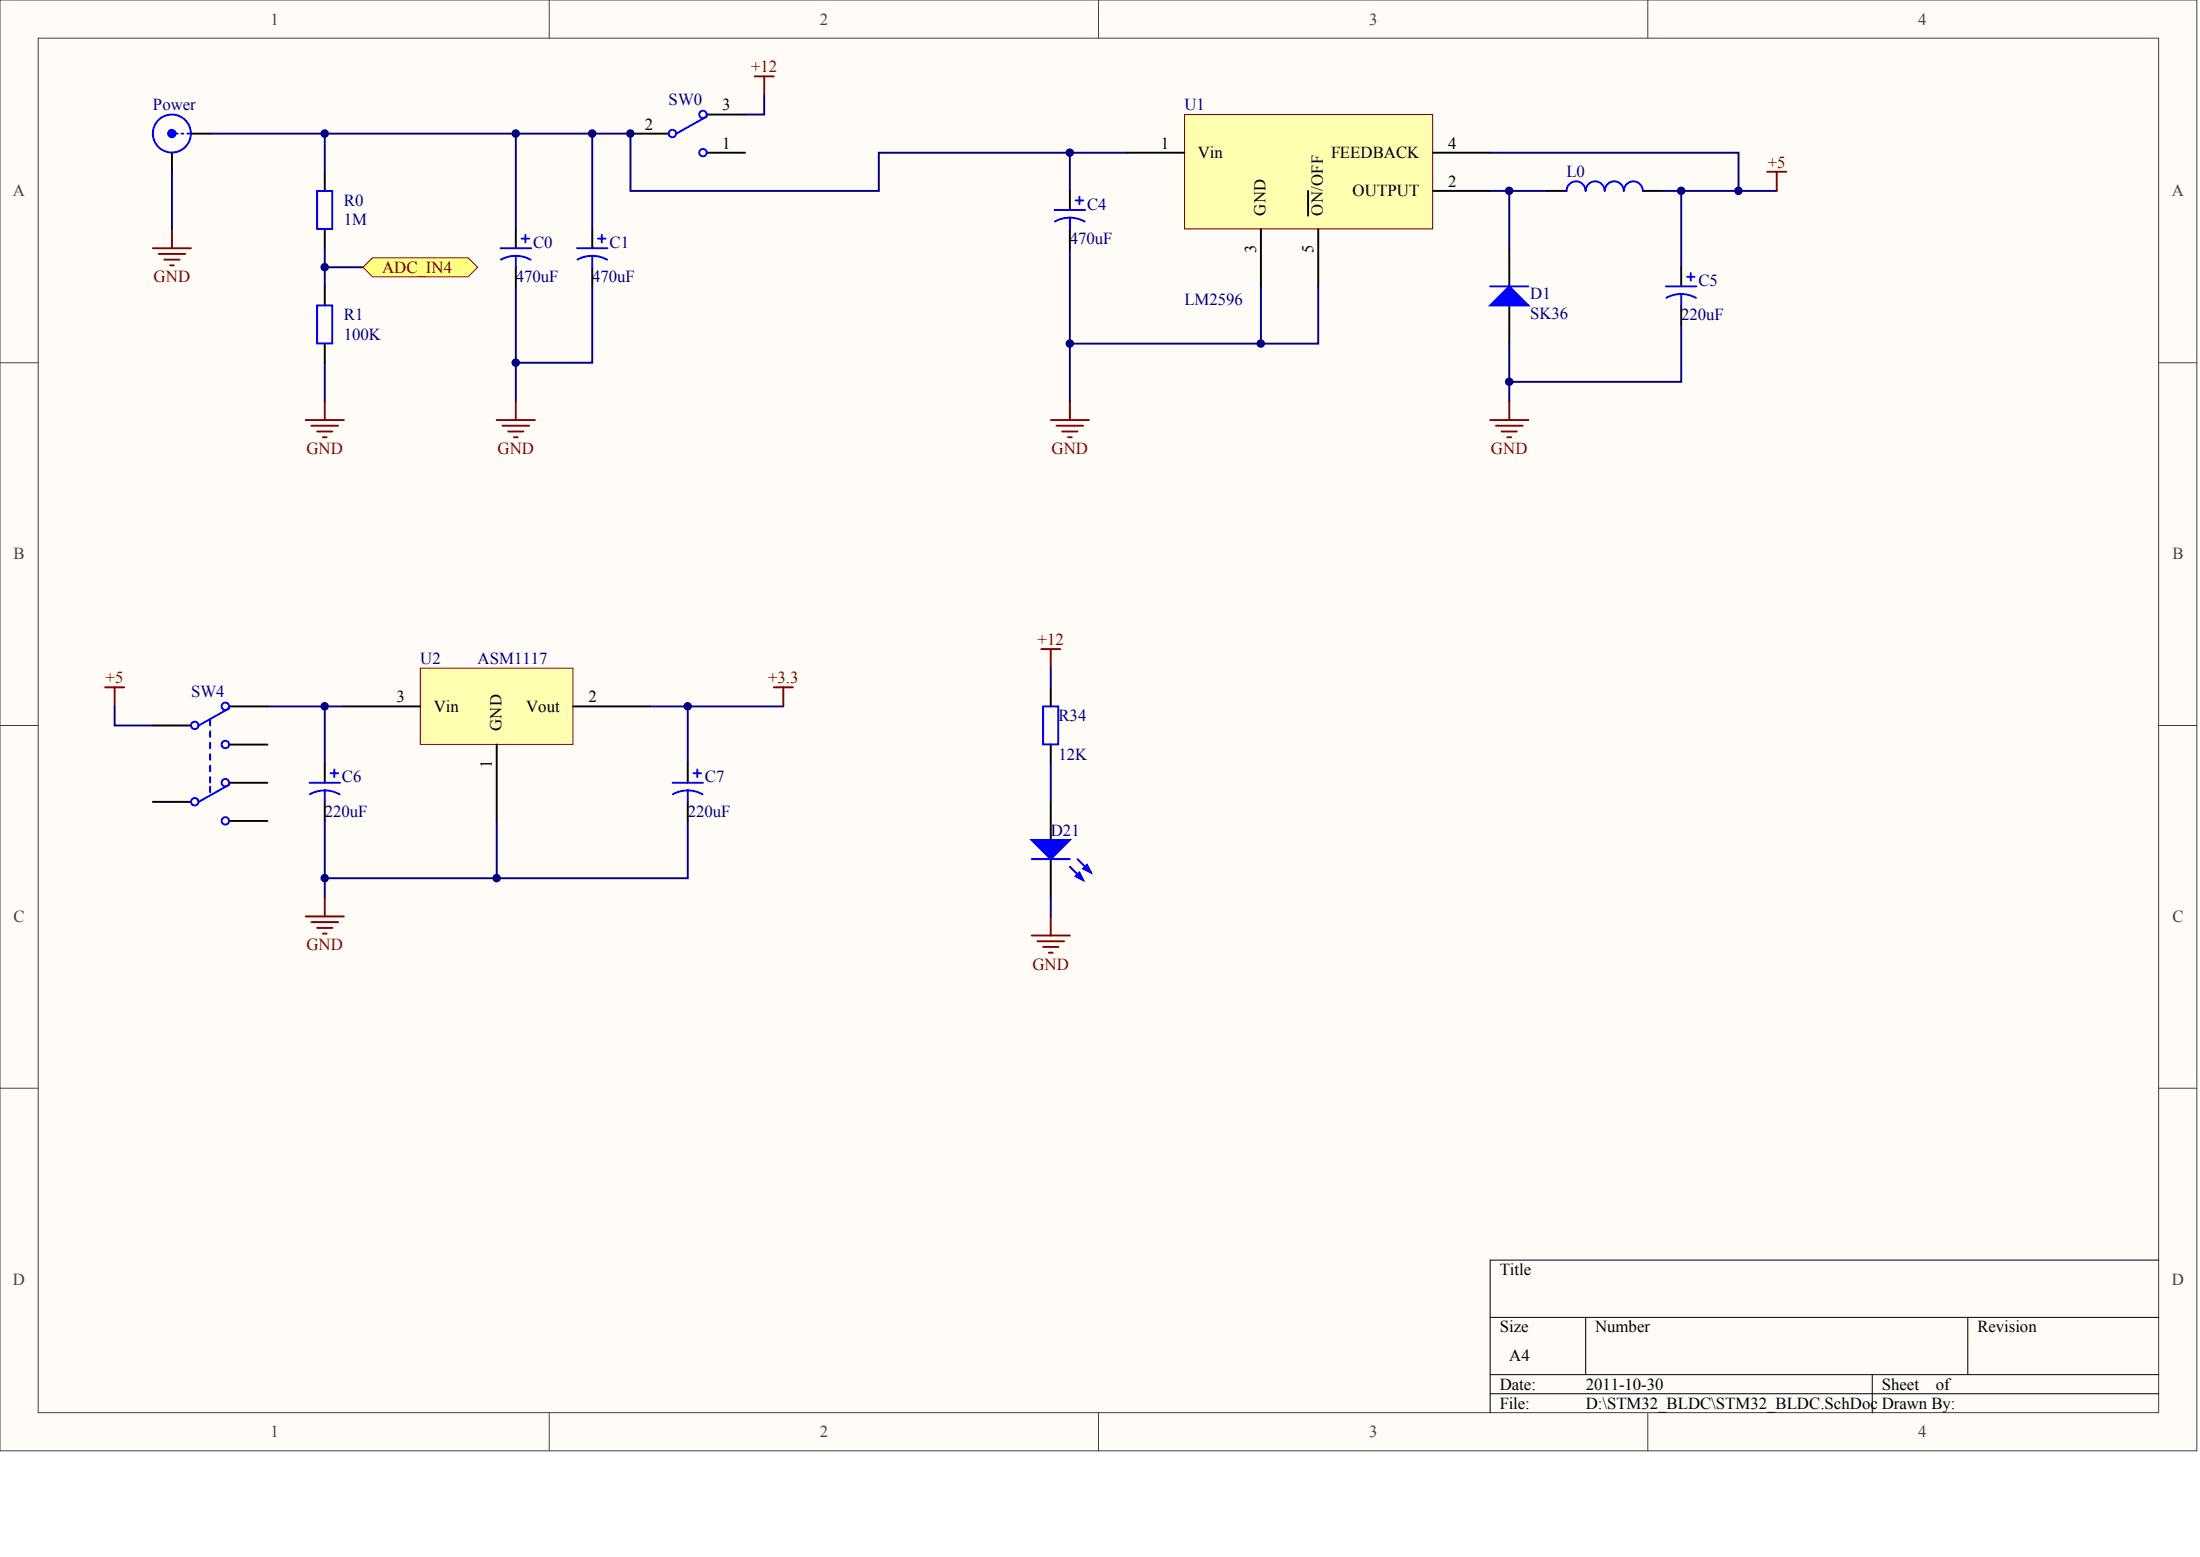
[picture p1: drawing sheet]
<svg xmlns="http://www.w3.org/2000/svg" width="840mm" height="594mm" viewBox="0 0 840 594" stroke-linecap="round" stroke-linejoin="round" font-family="sans-serif">
<g fill="#fffcf8" stroke="#404040" stroke-width=".38">
<path d="M0 0h838.4v553.6h-838.4z"/>
<path d="M14.6 14.6h809.2v524.4h-809.2z"/>
</g>
<path d="M209.6 0v14.6M419.2 0v14.6M628.9 0v14.6M0 138.4h14.6M823.9 138.4h14.6M0 276.8h14.6M823.9 276.8h14.6M0 415.2h14.6M823.9 415.2h14.6M209.6 539.1v14.5M419.2 539.1v14.5M628.9 539.1v14.5" fill="none" stroke="#404040" stroke-width=".38"/>
<path d="M823.9 480.8h-255.2v58.3M568.7 502.6h255.2M605.2 502.6v21.9M751 502.6v21.9M568.7 524.5h255.2M568.7 531.8h255.2M714.5 524.5v14.6" fill="none" stroke="#000" stroke-width=".38"/>
<path d="M123.9 65.6v7.2M123.9 87.4v7.3M123.9 109.3v7.3M123.9 131.1v7.3" fill="none" stroke="#000" stroke-width=".73"/>
<path d="M121 72.8h5.8v14.5h-5.8zM121 116.6h5.8v14.4h-5.8z" fill="none" stroke="#00f" stroke-width=".73"/>
<g fill="none" stroke="#800000" stroke-width=".73">
<path d="M288 29.1h7.3M291.6 29.1v7.3M58.3 94.7h14.6M60.5 96.9h10.2M62.7 99.1h5.8M65.6 87.4v7.3M64.9 101.3h1.4M123.9 153v7.3M196.9 153v7.3M116.7 160.3h14.5M118.8 162.4h10.3M121 164.6h5.9"/>
<path d="M123.2 166.8h1.5M189.6 160.3h14.6M191.8 162.4h10.2M193.9 164.6h5.9M196.1 166.8h1.5"/>
</g>
<path d="M123.9 51v14.6M196.9 51v36.4M123.9 94.7v14.6M123.9 102h14.6M196.9 109.3v43.7M123.9 138.4v14.6" fill="none" stroke="#000080" stroke-width=".73"/>
<path d="M138.5 102l3.7-3.7h36.4l3.7 3.7-3.7 3.6h-36.4z" fill-rule="evenodd" fill="#ffff80" stroke="#800000" stroke-width=".38"/>
<path d="M408.3 58.3v14.5M568.7 58.3h94.8v14.5M568.7 72.8h7.3v21.9M576 72.8h14.6M634.3 72.8h43.8M641.6 72.8v29.2M408.3 94.7v58.3M481.2 109.3v21.8h-72.9M503.1 109.3v21.8h-21.9M576 131.1v21.9M641.6 123.8v21.9h-65.6" fill="none" stroke="#000080" stroke-width=".73"/>
<path d="M674.4 65.6h7.3M678.1 65.6v7.2M408.3 153v7.3M576 153v7.3M401 160.3h14.6M403.2 162.4h10.2M405.4 164.6h5.8M407.6 166.8h1.4M568.7 160.3h14.6M570.9 162.4h10.2M573.1 164.6h5.8M575.3 166.8h1.4" fill="none" stroke="#800000" stroke-width=".73"/>
<path d="M160.4 255h58.3v29h-58.3z" fill="#ffffb0" stroke="#800000" stroke-width=".38"/>
<g fill="none" stroke="#000" stroke-width=".73">
<path d="M65.6 58.3v7.3M72.9 51h7.3M240.6 51h14.6M269.8 43.7h14.6M269.8 58.3h14.6M408.3 72.8v7.3M590.6 72.8h7.3M627 72.8h7.3M196.9 87.4v7.3M226 87.4v7.3M408.3 87.4v7.3M576 94.7v14.6"/>
<path d="M196.9 102v7.3M226 102v7.3M576 116.6v14.5M641.6 102v7.3M641.6 116.6v7.2M58.3 276.8h14.6M87.5 269.5h14.6M131.2 269.5h29.2M218.7 269.5h29.2M87.5 284.1h14.6M87.5 298.7h14.6M123.9 291.4v7.3"/>
<path d="M189.6 284.1v29.1M58.3 306h14.6M87.5 313.2h14.6M123.9 306v7.2"/>
</g>
<path d="M40.1 262.2h7.3M43.7 262.2v7.3M295.3 262.2h7.3M298.9 262.2v7.3M116.7 349.7h14.5M118.8 351.9h10.3M121 354h5.9M123.2 356.2h1.5M123.9 342.4v7.3" fill="none" stroke="#800000" stroke-width=".73"/>
<g fill="none" stroke="#000080" stroke-width=".73">
<path d="M291.6 36.4v7.3h-7.2M80.2 51h160.4v21.8h94.8v-14.5h94.8M226 51v36.4M65.6 65.6v21.8M226 109.3v29.1h-29.1M43.7 269.5v7.3h14.6M102.1 269.5h29.1M123.9 269.5v21.9M247.9 269.5h51M262.5 269.5v21.9M123.9 313.2v29.2M189.6 313.2v21.9h-65.7"/>
<path d="M262.5 313.2v21.9h-72.9"/>
</g>
<g fill="none" stroke="#00f" stroke-width=".73">
<path d="M67.1 51h.7M69.3 51h.7M71.5 51h.7M269.8 44.4l-11.7 6.6M410.5 76.5h2.9M411.9 75v2.9M605.1 72.8a3.6 3.6 0 0 0-3.6-3.6 3.6 3.6 0 0 0-3.6 3.6M612.4 72.8a3.6 3.6 0 0 0-3.6-3.6 3.6 3.6 0 0 0-3.6 3.6M619.7 72.8a3.6 3.6 0 0 0-3.6-3.6 3.6 3.6 0 0 0-3.6 3.6M627 72.8a3.6 3.6 0 0 0-3.6-3.6 3.6 3.6 0 0 0-3.7 3.6M191 94.7h11.7M196.9 97.6a11.6 11.6 0 0 1 5.6 1.5"/>
<path d="M196.9 97.6a11.6 11.6 0 0 0-5.7 1.5M196.9 97.6v4.4M199 91.1h3M200.5 89.6v2.9M220.2 94.7h11.7M226 97.6a11.6 11.6 0 0 1 5.7 1.5M226 97.6a11.6 11.6 0 0 0-5.7 1.5M226 97.6v4.4M228.2 91.1h2.9M229.7 89.6v2.9M402.5 80.1h11.6M408.3 83a11.6 11.6 0 0 1 5.7 1.5"/>
<path d="M408.3 83a11.6 11.6 0 0 0-5.7 1.5M408.3 83v4.4M568.7 109.3h14.6M635.8 109.3h11.7M641.6 112.2a11.6 11.6 0 0 1 5.7 1.5M641.6 112.2a11.6 11.6 0 0 0-5.7 1.4M641.6 112.2v4.4M643.8 105.6h2.9M645.3 104.2v2.9M80.2 274.6v2.2M80.2 279v2.2M87.5 270.3l-11.7 6.5"/>
<path d="M80.2 283.4v2.2M80.2 287.7v2.2M80.2 292.1v2.2M80.2 296.5v2.2M87.5 299.4l-11.7 6.6M118.1 298.7h11.7M126.1 295h3M127.6 293.6v2.9M80.2 300.1v2.2M123.9 301.6a11.6 11.6 0 0 1 5.7 1.5M123.9 301.6a11.6 11.6 0 0 0-5.6 1.4M123.9 301.6v4.4"/>
<circle cx="65.6" cy="51" r="7.3"/>
<circle cx="256.6" cy="51" r="1.42"/>
<circle cx="268.3" cy="58.2" r="1.42"/>
<circle cx="268.3" cy="43.7" r="1.42"/>
<circle cx="74.3" cy="276.8" r="1.42"/>
<circle cx="86" cy="269.5" r="1.42"/>
<circle cx="86" cy="298.6" r="1.42"/>
<circle cx="86" cy="284.1" r="1.42"/>
<circle cx="74.3" cy="305.9" r="1.42"/>
<circle cx="86" cy="313.2" r="1.42"/>
</g>
<circle cx="65.6" cy="51" r="1.42" fill="#00f" stroke="#00f" stroke-width=".73"/>
<path d="M568.7 116.6l7.3-7.3 7.3 7.3z" fill="#00f" stroke="#00f" stroke-width=".73"/>
<path d="M452.1 43.7h94.7v43.6h-94.7z" fill="#ffffb0" stroke="#800000" stroke-width=".38"/>
<path d="M430.2 58.3h21.9M546.8 58.3h21.9M499.2 72.8v9.5M546.8 72.8h21.9M481.2 87.4v21.9M503.1 87.4v21.9M401 262.2v7.3M262.5 291.4v7.3M401 284.1v7.3M262.5 306v7.2M401 306v14.5M401 327.8v14.6" fill="none" stroke="#000" stroke-width=".73"/>
<path d="M398.1 269.5h5.8v14.5h-5.8zM256.6 298.7h11.7M264.7 295h2.9M266.1 293.6v2.9M262.5 301.6a11.6 11.6 0 0 1 5.6 1.5M262.5 301.6a11.6 11.6 0 0 0-5.7 1.4M262.5 301.6v4.4M393.7 327.8h14.6M408.3 330.7l5.1 5.1M411.2 327.8l5.1 5.1" fill="none" stroke="#00f" stroke-width=".73"/>
<g fill="#00f" stroke="#00f" stroke-width=".73">
<path d="M393.7 320.5h14.6l-7.3 7.3z"/>
<path d="M410.5 334.4l1.4-1.5 1.5 2.9z"/>
<path d="M413.4 331.5l1.5-1.5 1.4 2.9z"/>
</g>
<path d="M397.4 247.7h7.3M401 247.7v7.3M393.7 357h14.6M395.9 359.1h10.2M401 349.7v7.3M398.1 361.3h5.8M400.3 363.5h1.4" fill="none" stroke="#800000" stroke-width=".73"/>
<path d="M401 255v7.2M401 291.4v14.6M401 342.4v7.3" fill="none" stroke="#000080" stroke-width=".73"/>
<g fill="#000080" stroke="#000080" stroke-width=".38">
<circle cx="123.9" cy="335.1" r="1.42"/>
<circle cx="123.9" cy="269.5" r="1.42"/>
<circle cx="123.9" cy="101.9" r="1.42"/>
<circle cx="123.9" cy="51" r="1.42"/>
<circle cx="189.5" cy="335.1" r="1.42"/>
<circle cx="196.8" cy="138.4" r="1.42"/>
<circle cx="196.8" cy="51" r="1.42"/>
<circle cx="226" cy="51" r="1.42"/>
<circle cx="240.6" cy="51" r="1.42"/>
<circle cx="262.4" cy="269.5" r="1.42"/>
<circle cx="408.3" cy="131.1" r="1.42"/>
<circle cx="408.3" cy="58.2" r="1.42"/>
<circle cx="481.2" cy="131.1" r="1.42"/>
<circle cx="576" cy="145.7" r="1.42"/>
<circle cx="576" cy="72.8" r="1.42"/>
<circle cx="641.6" cy="72.8" r="1.42"/>
<circle cx="663.5" cy="72.8" r="1.42"/>
</g>
<g font-size="6.4" fill="#404040">
<text x="103.2" y="9.3">1</text>
<text x="312.9" y="9.3">2</text>
<text x="522.5" y="9.3">3</text>
<text x="732.1" y="9.3">4</text>
<text x="5" y="74.9">A</text>
<text x="828.9" y="74.9">A</text>
<text x="5.2" y="213.3">B</text>
<text x="829.1" y="213.3">B</text>
<text x="5.2" y="351.7">C</text>
<text x="829.1" y="351.7">C</text>
<text x="5" y="490.1">D</text>
<text x="828.9" y="490.1">D</text>
<text x="103.2" y="548.4">1</text>
<text x="312.9" y="548.4">2</text>
<text x="522.5" y="548.4">3</text>
<text x="732.1" y="548.4">4</text>
</g>
<g font-size="6.4" fill="#800000">
<text x="286.6" y="27.6">+12</text>
<text x="674.7" y="64">+5</text>
<text x="58.6" y="107.7">GND</text>
<text x="145.8" y="104.1">ADC_IN4</text>
<text x="117" y="173.3">GND</text>
<text x="189.9" y="173.3">GND</text>
<text x="401.3" y="173.3">GND</text>
<text x="569" y="173.3">GND</text>
<text x="396" y="246.1">+12</text>
<text x="40.3" y="260.7">+5</text>
<text x="293.1" y="260.7">+3.3</text>
<text x="117" y="362.7">GND</text>
<text x="394" y="369.9">GND</text>
</g>
<g font-size="6.4" fill="#000080">
<text x="255.2" y="39.9">SW0</text>
<text x="58.3" y="42.1">Power</text>
<text x="452.1" y="42.1">U1</text>
<text x="597.9" y="67.6">L0</text>
<text x="131.2" y="78.6">R0</text>
<text x="414.9" y="80">C4</text>
<text x="131.2" y="85.8">1M</text>
<text x="203.4" y="94.6">C0</text>
<text x="232.6" y="94.6">C1</text>
<text x="408.3" y="93.1">470uF</text>
<text x="196.9" y="107.7">470uF</text>
<text x="226" y="107.7">470uF</text>
<text x="648.2" y="109.2">C5</text>
<text x="452.1" y="116.4">LM2596</text>
<text x="584" y="114.3">D1</text>
<text x="131.2" y="122.3">R1</text>
<text x="584" y="121.5">SK36</text>
<text x="641.6" y="122.3">220uF</text>
<text x="131.2" y="129.5">100K</text>
<text x="160.4" y="253.4">U2</text>
<text x="182.3" y="253.4">ASM1117</text>
<text x="72.9" y="265.8">SW4</text>
<text x="403.9" y="275.2">R34</text>
<text x="403.9" y="289.8">12K</text>
<text x="130.5" y="298.6">C6</text>
<text x="269" y="298.6">C7</text>
<text x="123.9" y="311.7">220uF</text>
<text x="262.5" y="311.7">220uF</text>
<text x="401" y="319">D21</text>
</g>
<g font-size="6.4">
<text x="275.6" y="42.1">3</text>
<text x="246.1" y="49.4">2</text>
<text x="275.6" y="56.7">1</text>
<text x="443" y="56.7">1</text>
<text x="552.7" y="56.7">4</text>
<text x="457.2" y="60.3">Vin</text>
<text x="508" y="60.3">FEEDBACK</text>
<text x="552.7" y="71.3">2</text>
<text x="516.2" y="74.9">OUTPUT</text>
<text x="151.4" y="268">3</text>
<text x="224.6" y="268">2</text>
<text x="165.5" y="271.6">Vin</text>
<text x="200.8" y="271.6">Vout</text>
<text x="572.4" y="486.5">Title</text>
<text x="572.4" y="508.4">Size</text>
<text x="608.8" y="508.4">Number</text>
<text x="754.6" y="508.4">Revision</text>
<text x="576" y="519.3">A4</text>
<text x="572.4" y="530.2">Date:</text>
<text x="605.2" y="530.2">2011-10-30</text>
<text x="718.2" y="530.2">Sheet</text>
<text x="738.8" y="530.2">of</text>
<text x="572.4" y="537.5">File:</text>
<text x="605.2" y="537.5">D:\STM32_BLDC\STM32_BLDC.SchDoc Drawn By:</text>
</g>
<g font-size="6.3">
<text x="483" y="82.3" transform="rotate(-90 483 82.3)">GND</text>
<text x="504.9" y="82.3" transform="rotate(-90 504.9 82.3)">ON/OFF</text>
<text x="479.4" y="96.5" transform="rotate(-90 479.4 96.5)">3</text>
<text x="501.2" y="96.5" transform="rotate(-90 501.2 96.5)">5</text>
<text x="191.4" y="279" transform="rotate(-90 191.4 279)">GND</text>
<text x="187.7" y="293.2" transform="rotate(-90 187.7 293.2)">1</text>
</g>
</svg>
